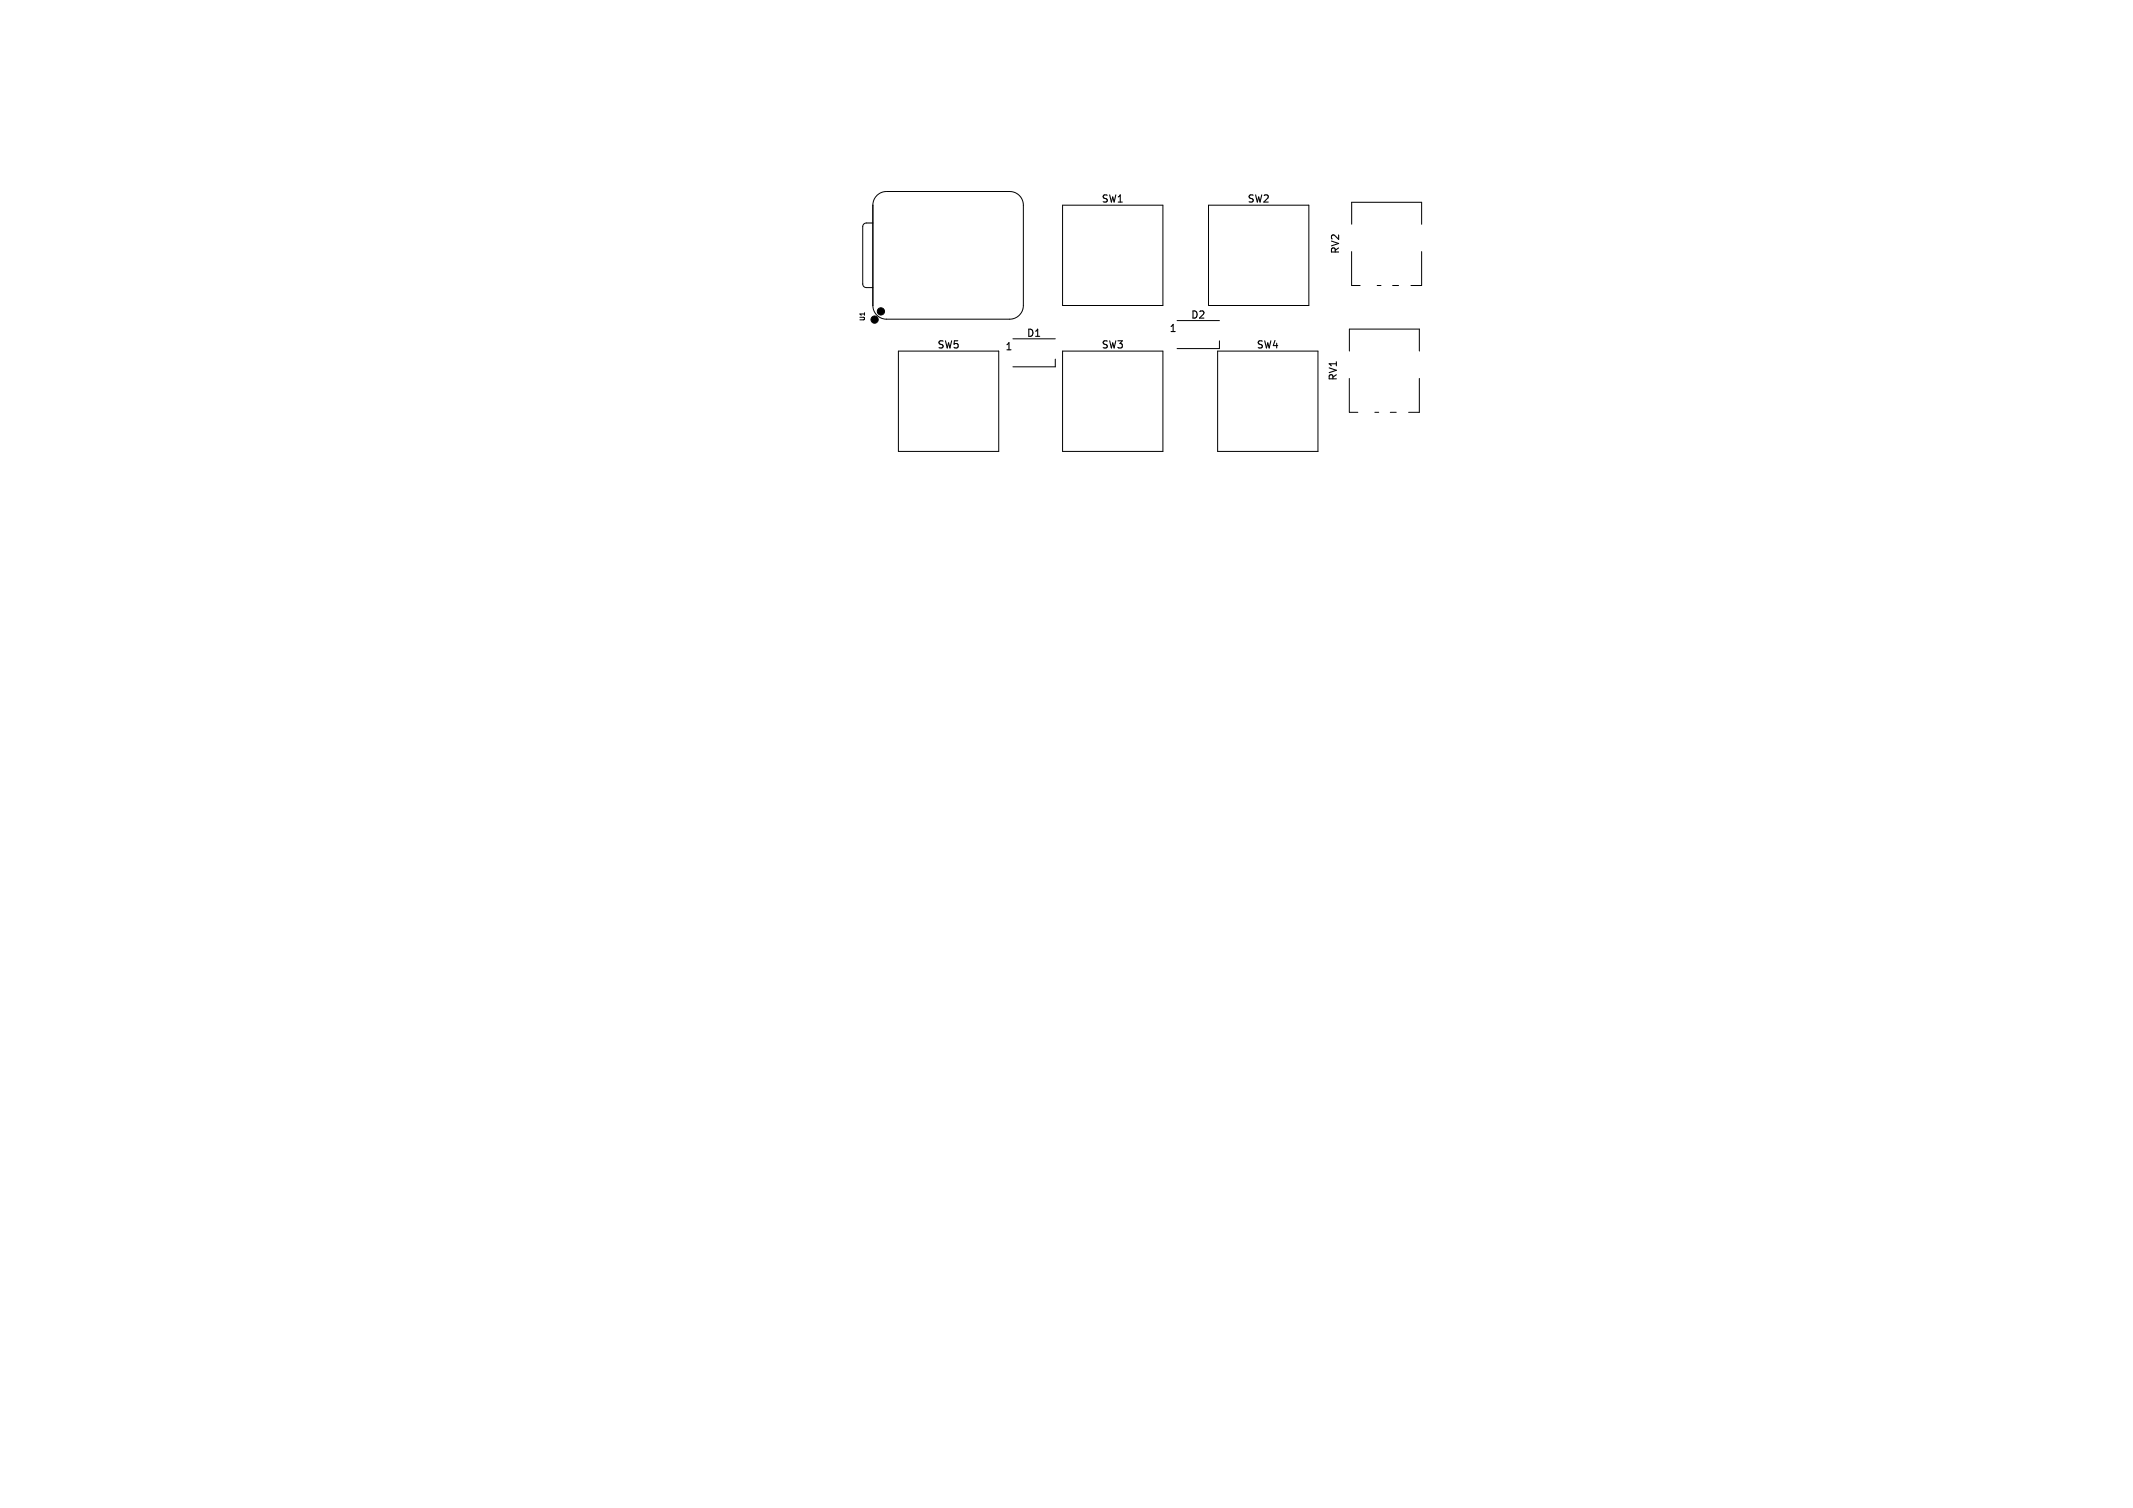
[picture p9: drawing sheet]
<svg xmlns="http://www.w3.org/2000/svg" width="297mm" height="210mm" viewBox="0 0 297 210" stroke-linecap="round" stroke-linejoin="round" font-family="sans-serif">
<g fill="none" stroke="#000" stroke-width=".14">
<path d="M121.5 31.1h-.9a.5 .5 0 0 0-.5 .5v8a.5 .5 0 0 0 .5 .5h.9M122.1 27.2a1.9 1.9 0 0 1 1.3-.5h17.2a1.91 1.91 0 0 1 1.9 1.9v13.9a1.91 1.91 0 0 1-1.9 2h-17.2a1.91 1.91 0 0 1-1.9-2v-13.9a1.9 1.9 0 0 1 .6-1.4zM148 28.6h13.9v13.9h-13.9zM168.3 28.6h13.9v13.9h-13.9zM188.2 35v4.8M188.2 39.8h1.2M188.2 31.2v-3h9.8v3M191.8 39.8h.5M193.9 39.8h.8M198 35v4.8h-1.5M125.1 48.9h14v14h-14zM141 47.2h5.9"/>
<path d="M146.9 50v1.1h-5.9M148 48.9h13.9v14h-13.9zM163.9 44.6h5.9M169.5 48.9h14v14h-14zM169.8 47.5v1h-5.9M187.9 52.7v4.7M187.9 57.4h1.2M187.9 48.9v-3.1h9.7v3.1M191.4 57.4h.6M193.6 57.4h.8M197.6 52.7v4.7h-1.5"/>
</g>
<g fill="#000" stroke="#000" stroke-width=".14">
<circle cx="121.8" cy="44.5" r=".5"/>
<circle cx="122.7" cy="43.4" r=".5"/>
</g>
<g font-size="1.4">
<text x="153.3" y="28.4">SW1</text>
<text x="173.6" y="28.4">SW2</text>
<text x="186.7" y="35.5" transform="rotate(-90 186.7 35.5)">RV2</text>
<text x="142.9" y="47.1">D1</text>
<text x="162.7" y="46.4">1</text>
<text x="165.7" y="44.6">D2</text>
<text x="130.4" y="48.7">SW5</text>
<text x="139.9" y="49">1</text>
<text x="153.3" y="48.7">SW3</text>
<text x="174.9" y="48.7">SW4</text>
<text x="186.3" y="53.1" transform="rotate(-90 186.3 53.1)">RV1</text>
</g>
<text font-size=".9" x="120.5" y="44.8" transform="rotate(-90 120.5 44.8)">U1</text>
</svg>
